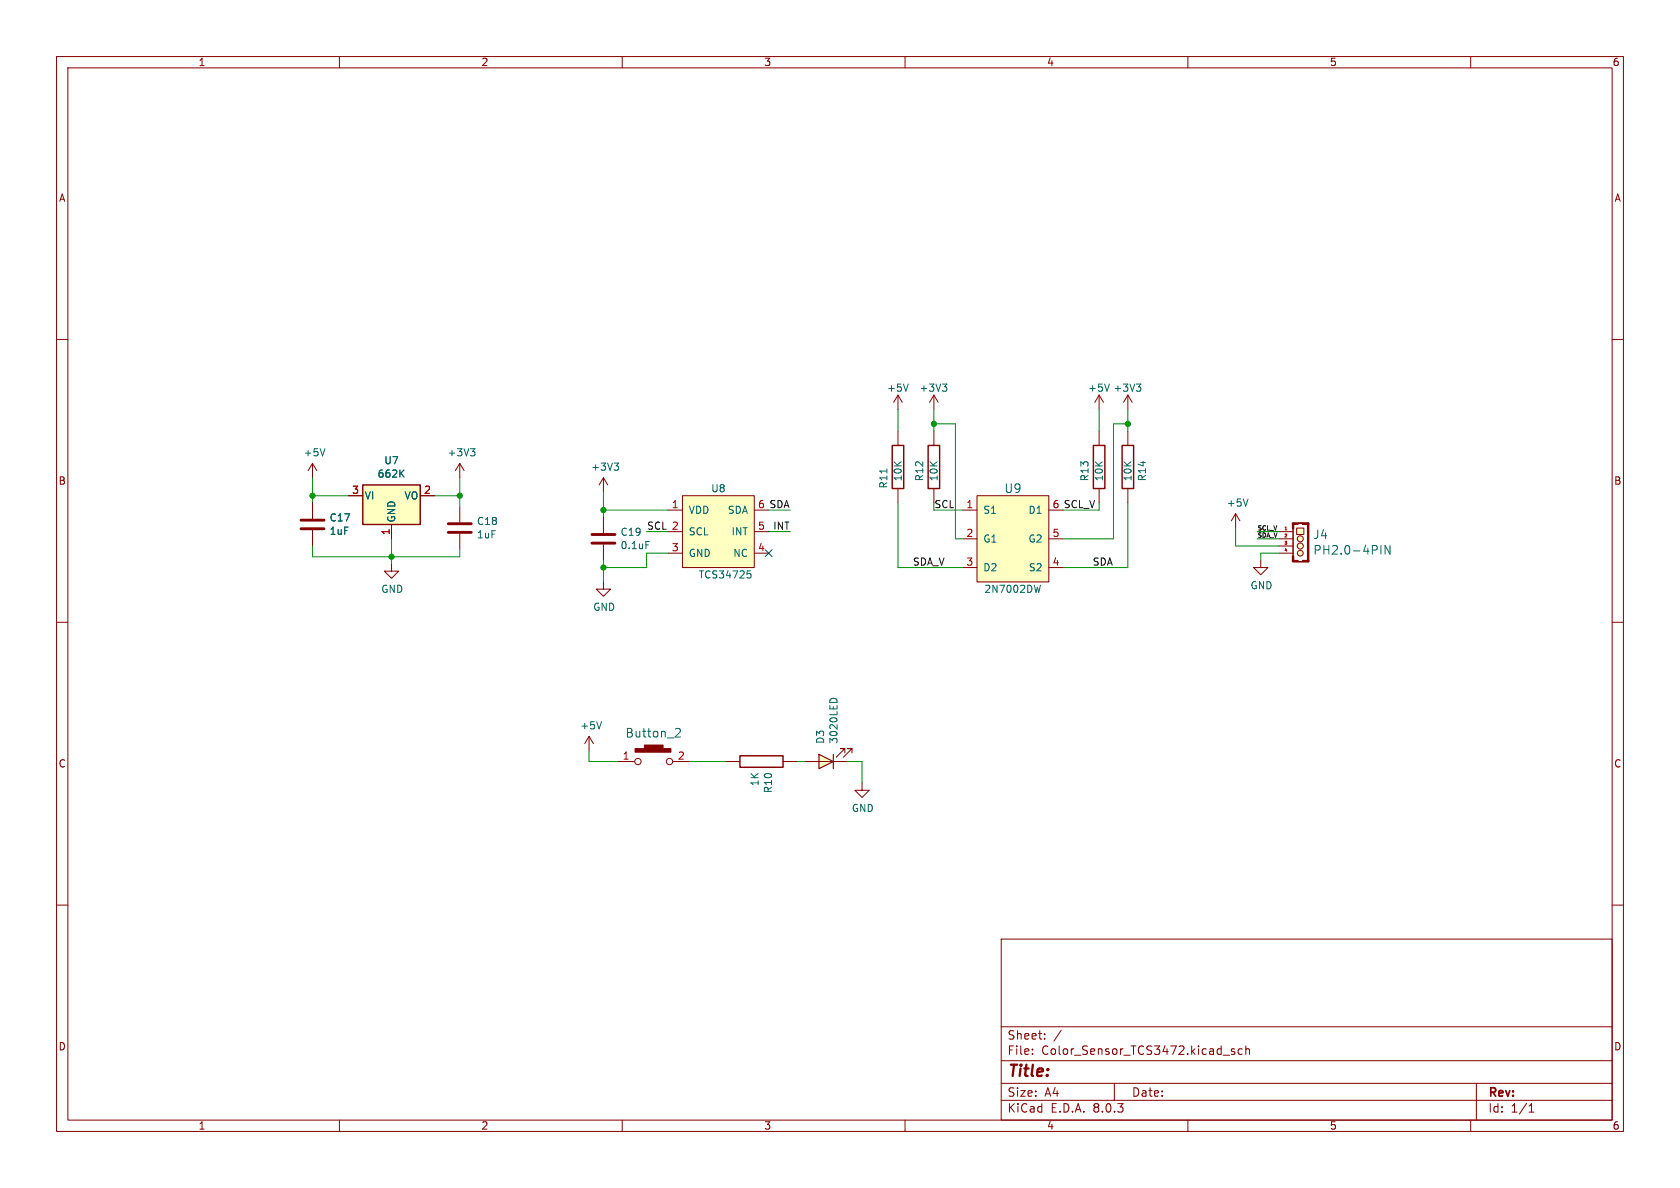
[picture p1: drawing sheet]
<svg xmlns="http://www.w3.org/2000/svg" width="297mm" height="210mm" viewBox="0 0 297 210" stroke-linecap="round" stroke-linejoin="round" font-family="sans-serif">
<g fill="none" stroke="#840000" stroke-width=".18">
<path d="M10 10h277v190h-277zM12 12h273v186h-273zM60 10v2M110 10v2M160 10v2M210 10v2M260 10v2M10 60h2M285 60h2M10 110h2M285 110h2M10 160h2"/>
<path d="M285 160h2M177 166h108v32h-108zM60 198v2M110 198v2M160 198v2M177 194.5h108M177 191.5h108M177 187.5h108M177 181.5h108M182.5 186.3v.1M182.5 185.5v.1M184.7 183.6v.1"/>
<path d="M184.7 182.8v.1M187.6 182.1l-1.3 2M197 191.5v3M210 198v2M216.2 186.5h1.2M218.2 185.5l-.3-.1-.2 .2v.2l.5 .2v.3h-.5M219.6 185.5l-.4-.1-.3 .3v.4l.1 .2h.6M220.2 185.5l.3-.1 .3 .1 .1 .9M220.2 184.9v1.5M260 198v2M261 191.5v6.5M270.3 196.6h.9"/>
<path d="M270.3 195.5l.4-.4v1.5"/>
</g>
<path d="M64.1 85.7h10.2v7h-10.2z" fill="#ffffc2"/>
<path d="M64.1 85.7h10.2v7h-10.2z" fill="none" stroke="#840000" stroke-width=".25"/>
<g fill="none" stroke="#840000" stroke-width=".18">
<path d="M55.2 88.9v2.8M55.2 93.7v2.8M61.6 87.6h2.5M69.2 92.7v2.6M74.3 87.6h2.5M106.7 84.5l-.8 1.2M106.7 84.5v2.5M106.7 84.5l.7 1.2M106.7 102.9v1.2h1.2l-1.2 1.3-1.3-1.3h1.3M104.1 130.2l-.7 1.2M104.1 130.2v2.5M104.1 130.2l.8 1.2"/>
<path d="M109.2 134.6h3M119 134.6h2.9M152.4 138.4v1.3h1.3l-1.3 1.3-1.3-1.3h1.3"/>
<circle cx="112.8" cy="134.6" r=".56"/>
<circle cx="118.4" cy="134.6" r=".56"/>
</g>
<path d="M70.9 83.6l.5 .7M71.4 83.1l-.7 .7M108.6 81.9h.8l-.5 .4M109.1 82.3l.3 .3v.3l-.3 .2M106.3 127.6l-.4 1.2M119.5 128.8h.5l.2 .1 .1 .3-1 1.1h1" fill="none" stroke="#006464" stroke-width=".18"/>
<path d="M53.2 93.5h4.1M53.2 91.9h4.1" fill="none" stroke="#840000" stroke-width=".51"/>
<g fill="#840000" stroke="#840000" stroke-width=".18">
<path d="M112.3 132.3h6.3v.7h-6.3z"/>
<path d="M113.9 131.7h3.3v.6h-3.3z"/>
</g>
<path d="M144.8 133.4l2.5 1.2-2.5 1.3z" fill="#ffffc2"/>
<path d="M144.8 133.4l2.5 1.2-2.5 1.3zM147.3 133.4v2.5" fill="none" stroke="#840000" stroke-width=".2"/>
<path d="M81.3 89.5v2.8M81.3 94.4v2.8M106.7 91.4v2.8M106.7 96.3v2.8M218.4 90.8l-.7 1.3M218.4 90.8v2.5M218.4 90.8l.8 1.3M142.2 134.6h7.7M149.4 133.1v-.8h-.8h.8l-1.6 1.6M150.6 133.1v-.8h-.7h.7l-1.5 1.6" fill="none" stroke="#840000" stroke-width=".18"/>
<path d="M114.2 95.7h.6M220.6 88.2l-.4 1.3M146.8 123.7l.4-.3 .7 .3" fill="none" stroke="#006464" stroke-width=".18"/>
<path d="M79.2 94.1h4.1M79.2 92.6h4.1M104.6 96h4.1M104.6 94.5h4.1" fill="none" stroke="#840000" stroke-width=".51"/>
<path d="M172.7 87.6h12.7v15.3h-12.7z" fill="#ffffc2"/>
<g fill="none" stroke="#840000" stroke-width=".18">
<path d="M158.7 69.9l-.7 1.2M158.7 69.9v2.5M158.7 69.9l.8 1.2M165.1 69.9l-.8 1.2M165.1 69.9v2.5M165.1 69.9l.8 1.2M55.2 81.9l-.7 1.3M55.2 81.9v2.6M55.2 81.9l.8 1.3M69.2 99.7v1.3h1.3l-1.3 1.2-1.3-1.2h1.3M81.3 81.9l-.8 1.3M81.3 81.9v2.6"/>
<path d="M81.3 81.9l.7 1.3M170.2 90.2h2.5M170.2 95.3h2.5M172.7 87.6h12.7v15.3h-12.7zM185.4 90.2h2.6M185.4 95.3h2.6M222.9 99.1v1.2h1.3l-1.3 1.3-1.3-1.3h1.3M170.2 100.3h2.5M185.4 100.3h2.6M128.3 134.6h2.5M138.4 134.6h2.6"/>
</g>
<path d="M57.4 79.3l-.4 1.3M83.2 79.3h.8l-.5 .5M83.7 79.8l.3 .2v.3l-.3 .3M160.6 67.9l-.5 1.3M166.6 67.9h.8l-.4 .5M167.2 68.4l.2 .2v.3l-.2 .3M183.9 103.4l-.3 1.3" fill="none" stroke="#006464" stroke-width=".18"/>
<path d="M130.8 133.6h7.6v2h-7.6z" fill="none" stroke="#840000" stroke-width=".25"/>
<path d="M120.6 87.6h12.7v12.7h-12.7z" fill="#ffffc2"/>
<g fill="none" stroke="#840000" stroke-width=".18">
<path d="M158.7 76.2v2.5M165.1 76.2v2.5M199.4 76.2v2.5M118.1 90.2h2.5M118.1 94h2.5M118.1 97.8h2.5M120.6 87.6h12.7v12.7h-12.7zM133.3 90.2h2.6M133.3 94h2.6M133.3 97.8h2.6M158.7 86.4v2.5M165.1 86.4v2.5"/>
<path d="M199.4 86.4v2.5"/>
</g>
<path d="M156.8 82.9v.7M132.1 100.9h.6M132.2 101.4h.3l.3 .2-.1 .5-.5 .1" fill="none" stroke="#006464" stroke-width=".18"/>
<path d="M157.7 78.7h2.1v7.7h-2.1zM164.1 78.7h2v7.7h-2zM198.4 78.7h2v7.7h-2z" fill="none" stroke="#840000" stroke-width=".25"/>
<path d="M229.2 93.3h1.3v1.2h-1.3z" fill="#ffffc2"/>
<g fill="#ffffc2" stroke="#ffffc2" stroke-width=".18">
<circle cx="229.9" cy="97.8" r=".51"/>
<circle cx="229.9" cy="96.5" r=".53"/>
<circle cx="229.9" cy="95.3" r=".53"/>
</g>
<g fill="none" stroke="#840000" stroke-width=".18">
<path d="M194.3 69.9l-.8 1.2M194.3 69.9v2.5M194.3 76.2v2.5M194.3 69.9l.8 1.2M199.4 69.9l-.8 1.2M199.4 69.9v2.5M199.4 69.9l.8 1.2M55.2 88.9v2.8M55.2 93.7v2.8M61.6 87.6h2.5M69.2 92.7v2.6M74.3 87.6h2.5"/>
<path d="M194.3 86.4v2.5M226.1 94h2.5M226.1 95.3h2.5M226.1 96.5h2.5M226.1 97.8h2.5M228.6 92.5h2.7v6.8h-2.7zM228.6 93.5v4.8M229.2 93.3h1.3v1.2h-1.3z"/>
<circle cx="229.9" cy="96.5" r=".53"/>
<circle cx="229.9" cy="95.3" r=".53"/>
<circle cx="229.9" cy="97.8" r=".51"/>
</g>
<g fill="#840000" stroke="#840000" stroke-width=".18">
<path d="M230.3 99.1h1.1v.2h-1.1z"/>
<path d="M231.1 92.5h.3v6.8h-.3z"/>
<path d="M229.5 99.3h.8z"/>
<path d="M229.5 92.5h.8z"/>
<path d="M230.3 92.5h1.1v.2h-1.1z"/>
<path d="M228.5 99.1h1v.2h-1z"/>
<path d="M228.5 92.5h1v.2h-1z"/>
<path d="M228.5 98.3h.2v.9h-.2z"/>
<path d="M228.5 92.5h.2v1h-.2z"/>
</g>
<path d="M227.2 93.7h.3" fill="none" stroke="#a90000" stroke-width=".18"/>
<path d="M196.1 67.9l-.4 1.3M200.9 67.9h.8l-.4 .5M201.4 68.4l.3 .2v.3l-.3 .3M70.9 83.6l.5 .7M71.4 83.1l-.7 .7M244.1 96.4v1.6M245.7 96.4v1.6l-.8-1.6v1.6" fill="none" stroke="#006464" stroke-width=".18"/>
<path d="M193.3 78.7h2v7.7h-2z" fill="none" stroke="#840000" stroke-width=".25"/>
<g fill="none" stroke="#009600" stroke-width=".18">
<path d="M158.7 72.4v3.8M165.1 74.9h3.8v20.4h1.3M165.1 72.4v3.8M194.3 72.4v3.8M199.4 74.9h-2.6v20.4h-8.8M199.4 72.4v3.8M55.2 84.5v4.4M55.2 96.5v1.9h26.1v-1.2M55.2 87.6h6.4M69.2 95.3v4.4M76.8 87.6h4.5M81.3 84.5v5"/>
<path d="M106.7 90.2h11.4M106.7 87v4.4M106.7 99.1v3.8M114.3 94h3.8M118.1 97.8h-3.8v2.5h-7.6M135.9 90.2h3.8M135.9 94h3.8M158.7 88.9v11.4h11.5M165.1 90.2h5.1M194.3 88.9v1.3h-6.3M199.4 88.9v11.4h-11.4M218.4 93.3v3.2h7.7"/>
<path d="M222.2 95.3h3.9M222.2 94h3.9M226.1 97.8h-3.2v1.3M104.1 132.7v1.9h5.1M121.9 134.6h6.4M141 134.6h1.2M149.9 134.6h2.5v3.8"/>
</g>
<path d="M135.3 97.2l1.2 1.2M136.5 97.2l-1.2 1.2" fill="none" stroke="#000084" stroke-width=".18"/>
<g fill="#009600" stroke="#009600" stroke-width=".18">
<circle cx="55.2" cy="87.6" r=".46"/>
<circle cx="69.2" cy="98.4" r=".46"/>
<circle cx="106.7" cy="90.2" r=".46"/>
<circle cx="81.3" cy="87.6" r=".46"/>
<circle cx="106.7" cy="100.3" r=".46"/>
<circle cx="165.1" cy="74.9" r=".46"/>
<circle cx="199.4" cy="74.9" r=".46"/>
</g>
<text font-size="2.8" fill="#840000" x="178" y="190.9">Title:</text>
<g font-size="2.1" fill="#006464">
<text x="177.5" y="87.4">U9</text>
<text x="232.1" y="95.5">J4</text>
<text x="232.1" y="98.2">PH2.0-4PIN</text>
<text x="110.5" y="130.6">Button_2</text>
</g>
<g font-size="2.1" fill="#840000">
<text x="178" y="184">Sheet:</text>
<text x="178" y="186.7">File:</text>
<text x="184.1" y="186.7">Color_Sensor_TCS3472.kicad_sch</text>
<text x="178" y="196.9">KiCad</text>
<text x="178" y="194.1">Size:</text>
<text x="184.7" y="194.1">A4</text>
<text x="185.7" y="196.9">E.D.A.</text>
<text x="193.3" y="196.9">8.0.3</text>
<text x="200" y="194.1">Date:</text>
<text x="263" y="194.3">Rev:</text>
<text x="263" y="196.9">Id:</text>
<text x="267.1" y="196.9">1/1</text>
</g>
<g font-size="1.8" fill="#840000">
<text x="35" y="11.9">1</text>
<text x="85" y="11.9">2</text>
<text x="135" y="11.9">3</text>
<text x="185" y="11.9">4</text>
<text x="235" y="11.9">5</text>
<text x="285" y="11.9">6</text>
<text x="10.3" y="35.9">A</text>
<text x="285.3" y="35.9">A</text>
<text x="10.3" y="85.9">B</text>
<text x="285.3" y="85.9">B</text>
<text x="10.3" y="135.9">C</text>
<text x="285.3" y="135.9">C</text>
<text x="10.3" y="185.9">D</text>
<text x="285.3" y="185.9">D</text>
<text x="35" y="199.9">1</text>
<text x="85" y="199.9">2</text>
<text x="135" y="199.9">3</text>
<text x="185" y="199.9">4</text>
<text x="235" y="199.9">5</text>
<text x="285" y="199.9">6</text>
</g>
<g font-size="1.8" fill="#006464">
<text x="156.7" y="69.4">+5V</text>
<text x="162.5" y="69.4">+3V3</text>
<text x="192.3" y="69.4">+5V</text>
<text x="196.7" y="69.4">+3V3</text>
<text x="53.6" y="80.9">+5V</text>
<text x="67.8" y="82.3">U7</text>
<text x="79" y="80.9">+3V3</text>
<text x="104.4" y="83.4">+3V3</text>
<text x="64.4" y="88.5">VI</text>
<text x="66.7" y="84.6">662K</text>
<text x="71.4" y="88.5">VO</text>
<text x="125.6" y="87.2">U8</text>
<text x="157.1" y="86.5" transform="rotate(-90 157.1 86.5)">R11</text>
<text x="159.6" y="85.2" transform="rotate(-90 159.6 85.2)">10K</text>
<text x="163.4" y="85.2" transform="rotate(-90 163.4 85.2)">R12</text>
<text x="166" y="85.2" transform="rotate(-90 166 85.2)">10K</text>
<text x="192.6" y="85.2" transform="rotate(-90 192.6 85.2)">R13</text>
<text x="195.2" y="85.2" transform="rotate(-90 195.2 85.2)">10K</text>
<text x="200.3" y="85.2" transform="rotate(-90 200.3 85.2)">10K</text>
<text x="202.8" y="85.2" transform="rotate(-90 202.8 85.2)">R14</text>
<text x="216.8" y="89.8">+5V</text>
<text x="58.2" y="94.7">1uF</text>
<text x="58.2" y="92.4">C17</text>
<text x="70.1" y="92.5" transform="rotate(-90 70.1 92.5)">GND</text>
<text x="84.2" y="95.4">1uF</text>
<text x="84.2" y="93">C18</text>
<text x="109.6" y="94.9">C19</text>
<text x="121.7" y="91">VDD</text>
<text x="121.7" y="94.8">SCL</text>
<text x="128.6" y="91">SDA</text>
<text x="129.2" y="94.8">INT</text>
<text x="173.7" y="91">S1</text>
<text x="181.7" y="91">D1</text>
<text x="109.6" y="97.3">0.1uF</text>
<text x="121.7" y="98.7">GND</text>
<text x="129.5" y="98.7">NC</text>
<text x="173.7" y="96.1">G1</text>
<text x="173.7" y="101.2">D2</text>
<text x="181.7" y="96.1">G2</text>
<text x="181.8" y="101.2">S2</text>
<text x="67.3" y="105">GND</text>
<text x="123.4" y="102.5">TCS34725</text>
<text x="173.9" y="105">2N7002DW</text>
<text x="221" y="104.4">GND</text>
<text x="104.8" y="108.2">GND</text>
<text x="102.5" y="129.1">+5V</text>
<text x="145.9" y="131.6" transform="rotate(-90 145.9 131.6)">D3</text>
<text x="148.3" y="131.6" transform="rotate(-90 148.3 131.6)">3020LED</text>
<text x="134.3" y="139.1" transform="rotate(-90 134.3 139.1)">1K</text>
<text x="136.7" y="140.3" transform="rotate(-90 136.7 140.3)">R10</text>
<text x="150.5" y="143.7">GND</text>
</g>
<g font-size="1.8" fill="#a90000">
<text x="62.2" y="87.4">3</text>
<text x="74.9" y="87.4">2</text>
<text x="118.7" y="89.9">1</text>
<text x="170.7" y="89.9">1</text>
<text x="69" y="94.7" transform="rotate(-90 69 94.7)">1</text>
<text x="133.9" y="93.7">5</text>
<text x="170.7" y="95">2</text>
<text x="186" y="95">5</text>
<text x="118.7" y="97.5">3</text>
<text x="133.9" y="97.5">4</text>
<text x="170.7" y="100.1">3</text>
<text x="186" y="100.1">4</text>
<text x="110" y="134.4">1</text>
<text x="119.7" y="134.4">2</text>
</g>
<g font-size="1.8" fill="#0f0f0f">
<text x="133.9" y="89.9">6 SDA</text>
<text x="186" y="89.9">6 SCL_V</text>
<text x="114.3" y="93.7">SCL 2</text>
<text x="136.6" y="93.7">INT</text>
<text x="161.3" y="100.1">SDA_V</text>
<text x="193.1" y="100.1">SDA</text>
</g>
<text font-size="1.8" fill="#009600" x="165.1" y="89.9">SCL</text>
<g font-size="1.1" fill="#0f0f0f">
<text x="222.2" y="95.1">SDA_V</text>
<text x="222.2" y="93.8">SCL_V</text>
</g>
<g font-size=".7" fill="#a90000">
<text x="226.9" y="93.7">1</text>
<text x="226.9" y="95">2</text>
<text x="226.9" y="96.3">3</text>
<text x="226.9" y="97.5">4</text>
</g>
</svg>
